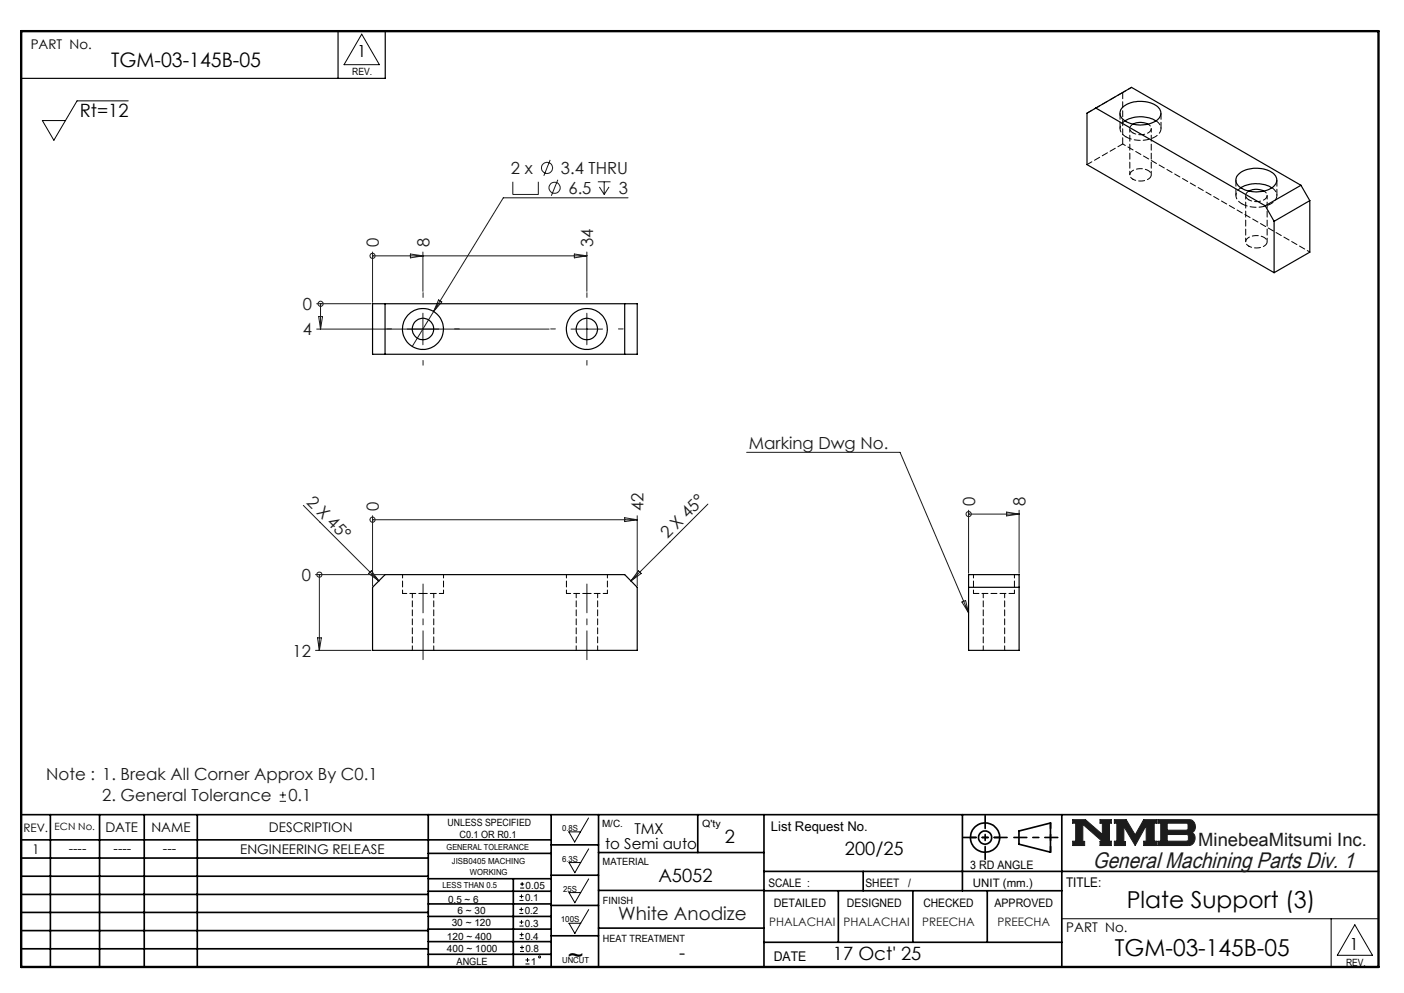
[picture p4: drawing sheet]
<svg xmlns="http://www.w3.org/2000/svg" width="297mm" height="210mm" viewBox="0 0 297 210" stroke-linecap="round" stroke-linejoin="round" font-family="sans-serif">
<g fill="none" stroke="#000" stroke-width=".35">
<path d="M4.5 172.3h287.1M4.5 177.6h112.1M10.7 172.3v32.2M21.1 172.3v32.2M30.5 172.3v32.2M41.7 172.3v32.2M90.6 172.3v32.2M116.6 172.3v32.2M116.6 178.7h10M126.6 172.3v32.2M147.6 172.3v8M161.6 172.3v32.2"/>
<path d="M203.6 172.3v16.1M215.5 175.7l6.7-1.6v6.1l-6.7-1.7zM224.6 172.3v32.2M4.5 185.3h86.1M4.5 181.5h86.1M4.5 189.2h86.1M4.5 193h86.1M4.5 196.8h86.1M90.6 199.1h26M90.6 193.8h26M90.6 188.5h26M90.6 191.2h26"/>
<path d="M90.6 180.5h26M90.6 185.8h26M90.6 196.5h26M108.6 185.8v18.5M116.6 185.1h10M116.6 191.5h10M116.6 197.9h10M126.6 196.3h35M126.6 188.3h35M126.6 180.3h35M161.6 184.3h130M161.6 199.3h63"/>
<path d="M161.6 188.4h63M177.3 188.4v10.9M182.6 184.3v4.1M193.1 188.4v10.9M208.8 188.4v10.9M4.5 200.7h86.1M90.6 201.8h26"/>
<circle cx="208.4" cy="177.1" r="3.1"/>
<circle cx="208.4" cy="177.1" r="1.4"/>
</g>
<path d="M226.9 173.3h2.7l3.6 3.2v-2.4h-.5v-.8h2.4v.8h-.4v3.8h.4v.9h-2.4v-.9h.5l-4.1-3.6v3.6h.3v.9h-2.5v-.9h.6v-3.8h-.6zM235.7 173.3h2.5l1.9 3.3 1.8-3.3h2.8v.8h-.5v3.8h.5v.9h-2.8v-.9h.6v-3.3l-2.4 4.2-2.4-4v3.2h.4v.8h-2.4v-.9h.6v-3.8h-.6zM244.9 173.3h6.6a1.48 1.48 0 0 1 1.3 1.2 1.48 1.48 0 0 1-.7 1.6 1.48 1.48 0 0 1 .7 1.6 1.48 1.48 0 0 1-1.4 1.1h-6.5v-.9h.6v-3.8h-.6zM246.9 174.1h4.1l.3 .2v1l-.3 .3h-4.1zM246.9 176.5h4.2l.3 .3v.8l-.4 .3h-4.1z" fill="none" stroke="#191924" stroke-width=".21"/>
<path d="M76.5 7.2l3.8 6.5h-7.5zM120.3 175.9h2.5l-1.2 2.2zM124.5 173l-1.7 2.9M124.5 179.5l-1.7 2.9M120.4 182.4h2.4l-1.2 2.2zM120.4 188.8h2.4l-1.2 2.1zM120.4 195.3h2.4l-1.2 2.1zM124.5 185.9l-1.7 2.9M124.5 192.4l-1.7 2.9M224.6 194.3h67M281.6 194.3v10.2M286.6 195.6l3.7 6.4h-7.4z" fill="none" stroke="#000" stroke-width=".21"/>
<path d="M4.5 6.6h287.1" fill="none" stroke="#000" stroke-width=".21" stroke-dasharray="6.3 1.3 1.3 1.3" stroke-dashoffset="1.9"/>
<path d="M71.5 6.6v10M81.5 6.6v10h-77" fill="none" stroke="#000" stroke-width=".25"/>
<path d="M205.3 177.1h6.2M222.2 174v6.2" fill="none" stroke="#000" stroke-width=".35" stroke-dasharray="15.2 1.3 1.3 1.3" stroke-dashoffset="14.1"/>
<path d="M203.8 177.1h9.2M208.4 172.5v9.2M214.5 177.1h9.3" fill="none" stroke="#000" stroke-width=".35" stroke-dasharray="15.2 1.3 1.3 1.3" stroke-dashoffset="12.5"/>
<path d="M4.5 6.6h287.1v197.9h-287.1z" fill="none" stroke="#000" stroke-width=".5"/>
<path d="M226.9 173.3v.8h.6v3.8h-.6v.9h2.5v-.9h-.3v-3.6l4.1 3.6h-.5v.9h2.4v-.9h-.4v-3.8h.4v-.8h-2.4v.8h.5v2.4l-3.6-3.2zM235.7 173.3v.8h.6v3.8h-.6v.9h2.4v-.8h-.4v-3.2l2.4 4 2.4-4.2v3.3h-.6v.9h2.8v-.9h-.5v-3.8h.5v-.8h-2.8l-1.8 3.3-1.9-3.3zM246.9 176.5h4.2l.3 .2v1l-.3 .2h-4.2zM244.9 173.3v.8h.6v3.8h-.6v.9h6.9l.7-.5 .3-.9-.1-.7-.6-.6a1.48 1.48 0 0 0 .7-1.6 1.48 1.48 0 0 0-1.3-1.2zM246.9 174.1h4.1l.3 .2v1.1l-.2 .2h-4.2z" fill-rule="evenodd" fill="#191924"/>
<g fill="none" stroke="#191924" stroke-width=".21">
<path d="M108.5 38.4v2.7h5.4v-2.7M116.4 33.8l-1.4 3.4M118 38l-1.4 3.4M126.5 38.4h2.7M126.8 39.5l1 1.6M127.8 38.4v2.7M128.8 39.5l-1 1.6M78.8 54.1h.1M78.8 53.3v10.7M78.8 54.1h45.3M86.8 53.7l2.7 .4-2.7 .4zM89.5 53.3v8.3"/>
<path d="M121.5 53.7l2.6 .4-2.6 .4zM124.1 53.3v8.3M132.9 41.8h-26.4l-19.3 31.5M67 69.6h49.2M67 64.2h11.5M67.4 66.9h.8l-.4 2.7zM67.8 64.2h.1M67.8 64.2v5.4M89.5 66.2v6.7M92.8 63.4l.7 .4-1.8 2.1zM120.8 69.6h6.7M124.1 66.2v6.7"/>
<path d="M157.9 95.7h32.5l14.5 33.9M64.2 106.9l16 16M78.8 109.9h.1M78.8 109.1v14.8M78.8 109.9h56M132.2 109.5l2.6 .4-2.6 .4zM134.8 109.1v14.8M149.8 106.6l-16.3 16.3M204.9 108.7h.1M204.9 107.9v13.3M204.9 108.7h10.7M212.9 108.3l2.7 .4-2.7 .4z"/>
<path d="M215.6 107.9v13.3M66.7 121.5h14.5M66.7 137.5h11.8M67.2 134.9h.8l-.4 2.6zM67.6 121.5h.1M67.6 121.5v16M78 121.3l.6-.6 1.6 2.2zM135 120.7l.6 .6-2.1 1.6zM203.5 127.3l.8-.3 .6 2.6zM59.2 169.5h1.3M59.2 168.1h1.3M59.8 167.5v1.3"/>
<circle cx="115.7" cy="35.5" r="1.18"/>
<circle cx="117.3" cy="39.7" r="1.18"/>
<circle cx="78.8" cy="54.1" r=".54"/>
<circle cx="67.8" cy="64.2" r=".54"/>
<circle cx="78.8" cy="109.9" r=".54"/>
<circle cx="204.9" cy="108.7" r=".54"/>
<circle cx="67.6" cy="121.5" r=".55"/>
</g>
<g fill="none" stroke="#000" stroke-width=".21">
<path d="M27.1 21.3h-10.8l-4.9 8.4-2.4-4.2h4.9M109.9 193.2h.8M109.9 192.3h.8M109.9 195.9h.8M109.9 195h.8M109.9 190.4h.8M109.9 189.6h.8M109.9 198.5h.9M109.9 197.7h.9M110 187.8h.9M110 187h.9M110.3 191.9v.8"/>
<path d="M110.3 189.2v.8M110.3 194.6v.8M110.3 197.2v.9M110.4 199.9v.9M110.5 186.5v.9M110 201.2h.8M110 200.4h.8M111.2 203.9h.8M111.2 203h.8M111.6 202.6v.8"/>
<circle cx="114.1" cy="202.4" r=".21"/>
</g>
<path d="M89.5 123.5v16M124.2 139.5v-16" fill="none" stroke="#191924" stroke-width=".21" stroke-dasharray="15.2 1.3 1.3 1.3" stroke-dashoffset="9.1"/>
<path d="M82.8 69.6h-1M89.5 62.9v-1M89.5 76.2v1M96.2 69.6h1M117.5 69.6h-1M124.2 62.9v-1M124.2 76.2v1M130.8 69.6h1" fill="none" stroke="#191924" stroke-width=".21" stroke-dasharray="15.2 1.3 1.3 1.3"/>
<g fill="none" stroke="#000" stroke-width=".25">
<path d="M231.8 22.9l-1.9 1v10.9l39.6 22.9M231.8 22.9l35.9 20.6M231.8 22.9l7.6-4.4 35.8 20.7M237.4 22.8a6.2 6.2 0 0 1 7.7 .1 1.81 1.81 0 0 1-.9 2.8 6.2 6.2 0 0 1-7-.8 1.65 1.65 0 0 1 .2-2.1zM237.9 25.6a6.6 6.6 0 0 1 6.6 0M239.7 26.3a3.3 3.3 0 0 1 3.1 0M262.1 36.8a6.2 6.2 0 0 1 7.6 .2 1.81 1.81 0 0 1-1 2.9 6.2 6.2 0 0 1-6.9-.9 1.61 1.61 0 0 1 .3-2.2zM262.5 39.7a6.5 6.5 0 0 1 6.5 0M275.2 39.2l-7.5 4.3M275.2 39.2l1.9 3.2M264.2 40.4a3.3 3.3 0 0 1 3.1 0M267.7 43.5l1.8 3.3"/>
<path d="M269.5 46.8v10.9M277.1 42.4l-7.6 4.4M277.1 42.4v10.9l-7.6 4.4M78.8 64.2h56v10.7h-56zM81.5 64.2v10.7M132.2 64.2v10.7M81.5 121.5h50.7l2.6 2.7v13.3h-56v-13.3zM204.9 121.5h10.7v16h-10.7zM204.9 124.2h10.7"/>
<circle cx="89.5" cy="69.6" r="4.3"/>
<circle cx="89.5" cy="69.6" r="2.27"/>
<circle cx="124.1" cy="69.6" r="2.26"/>
<circle cx="124.2" cy="69.6" r="4.3"/>
</g>
<path d="M238 25.5a1.83 1.83 0 0 0-1.1 1.8 1.83 1.83 0 0 0 1.3 1.6M239.7 26.2a.98 .98 0 0 0-.7 1 .98 .98 0 0 0 .7 .9M262.5 39.7a1.83 1.83 0 0 0-1.1 1.8 1.83 1.83 0 0 0 1.3 1.6M264.2 40.4a.98 .98 0 0 0-.7 .9 .98 .98 0 0 0 .7 1M85.2 125.5h4.3M89.5 125.5h4.3M119.8 125.5h4.4M124.2 125.5h4.3" fill="none" stroke="#000" stroke-width=".21" stroke-dasharray="1.3 .6" stroke-dashoffset=".4"/>
<path d="M239.4 18.5l-1.9 1.1M239 27.2v9.8M243.5 37v-9.8M263.5 41.3v9.8M268 51.1v-9.8M85.2 121.5v4M93.8 125.5v-4M119.8 121.5v4M128.5 125.5v-4M205.9 121.5v4M214.6 125.5v-4" fill="none" stroke="#000" stroke-width=".21" stroke-dasharray="1.3 .6" stroke-dashoffset=".5"/>
<path d="M87.2 125.5v12M91.8 137.5v-12M121.9 125.5v12M126.4 137.5v-12M208 125.5v12M212.5 137.5v-12" fill="none" stroke="#000" stroke-width=".21" stroke-dasharray="1.3 .6" stroke-dashoffset=".3"/>
<path d="M230 23.9l7.5-4.3M230 34.8l7.5-4.4M238.2 28.9a6.2 6.2 0 0 0 7-.7 1.74 1.74 0 0 0-.7-2.7M262.7 43.1a6.2 6.2 0 0 0 7-.7 1.74 1.74 0 0 0-.6-2.7M205.9 125.5h8.7" fill="none" stroke="#000" stroke-width=".21" stroke-dasharray="1.3 .6" stroke-dashoffset=".1"/>
<path d="M237.5 30.4l39.6 22.9M239.7 28.1a3 3 0 0 0 3.8-.6 1.02 1.02 0 0 0-.7-1.3M239.7 37.9a3 3 0 0 0 3.8-.6 1.53 1.53 0 0 0-1.8-1.6 2.29 2.29 0 0 0-2.7 1.3l.2 .5 .5 .4M264.2 42.3a3 3 0 0 0 3.8-.7 1.02 1.02 0 0 0-.6-1.2M264.2 52.1a3 3 0 0 0 3.8-.7 1.53 1.53 0 0 0-1.8-1.6 2.29 2.29 0 0 0-2.7 1.3l.2 .5 .5 .5" fill="none" stroke="#000" stroke-width=".21" stroke-dasharray="1.3 .6" stroke-dashoffset=".6"/>
<path d="M237.5 19.6v10.8M236.9 23.9v3.3M245.6 27.2v-3.3M261.4 38.1v3.2M270.1 41.3v-3.2" fill="none" stroke="#000" stroke-width=".21" stroke-dasharray="1.3 .6"/>
<g font-size="4.9">
<text x="238.4" y="192">Plate Support (3)</text>
<text x="120.1" y="203.7">~</text>
<text x="235.8" y="202.1">TGM-03-145B-05</text>
</g>
<text font-size="4.7" fill="#191924" x="231.2" y="183.6">General Machining Parts Div. 1</text>
<text font-size="4.2" x="23.5" y="14.3">TGM-03-145B-05</text>
<g font-size="3.9">
<text x="16.9" y="24.6">Rt=12</text>
<text x="153.3" y="178.4">2</text>
<text x="178.7" y="180.8">200/25</text>
<text x="139.3" y="186.6">A5052</text>
<text x="143.7" y="202.9">-</text>
<text x="176.2" y="203.1">17 Oct' 25</text>
</g>
<g font-size="3.9" fill="#191924">
<text x="253.5" y="178.9">MinebeaMitsumi Inc.</text>
<text x="130.8" y="194.7">White Anodize</text>
</g>
<g font-size="3.5">
<text x="75.6" y="12.1">1</text>
<text x="285.5" y="200.9">1</text>
</g>
<g font-size="3.5" fill="#191924">
<text x="108.1" y="36.8">2 x</text>
<text x="118.7" y="36.8">3.4 THRU</text>
<text x="120.3" y="41">6.5</text>
<text x="130.9" y="41">3</text>
<text x="80.2" y="52.3" transform="rotate(-90 80.2 52.3)">0</text>
<text x="90.8" y="52.3" transform="rotate(-90 90.8 52.3)">8</text>
<text x="125.5" y="52.3" transform="rotate(-90 125.5 52.3)">34</text>
<text x="64.1" y="65.6">0</text>
<text x="64.1" y="70.9">4</text>
<text x="158.4" y="94.9">Marking Dwg No.</text>
<text x="64.7" y="106.3" transform="rotate(45 64.7 106.3)">2 X 45°</text>
<text x="206.3" y="106.9" transform="rotate(-90 206.3 106.9)">0</text>
<text x="216.9" y="106.9" transform="rotate(-90 216.9 106.9)">8</text>
<text x="80.2" y="108.1" transform="rotate(-90 80.2 108.1)">0</text>
<text x="136.2" y="108.1" transform="rotate(-90 136.2 108.1)">42</text>
<text x="141.2" y="114.1" transform="rotate(-45 141.2 114.1)">2 X 45°</text>
<text x="63.8" y="122.8">0</text>
<text x="61.9" y="138.8">12</text>
<text x="9.8" y="164.9">Note : 1. Break All Corner Approx By C0.1</text>
<text x="21.6" y="169.4">2. General Tolerance</text>
<text x="61" y="169.4">0.1</text>
</g>
<g font-size="3.2">
<text x="128" y="179.5">to Semi auto</text>
<text x="134.2" y="176.3">TMX</text>
</g>
<g font-size="2.8">
<text x="6.5" y="10.4">PART No.</text>
<text x="22.3" y="175.9">DATE</text>
<text x="32" y="175.9">NAME</text>
<text x="56.9" y="175.9">DESCRIPTION</text>
<text x="163.1" y="175.7">List Request No.</text>
<text x="6.8" y="180.6">1</text>
<text x="14.5" y="180.3">----</text>
<text x="24" y="180.3">----</text>
<text x="34.5" y="180.3">---</text>
<text x="50.8" y="180.7">ENGINEERING RELEASE</text>
<text x="225.5" y="187.6">TITLE:</text>
<text x="225.6" y="197.2">PART No.</text>
<text x="163.7" y="203.2">DATE</text>
</g>
<g font-size="2.5">
<text x="4.9" y="175.9">REV.</text>
<text x="205.2" y="183.8">3 RD ANGLE</text>
<text x="162.5" y="187.5">SCALE :</text>
<text x="163.7" y="191.7">DETAILED</text>
<text x="179.2" y="191.9">DESIGNED</text>
<text x="183.1" y="187.5">SHEET</text>
<text x="192.1" y="187.5">/</text>
<text x="195.3" y="191.9">CHECKED</text>
<text x="205.8" y="187.5">UNIT (mm.)</text>
<text x="210.4" y="191.9">APPROVED</text>
</g>
<g font-size="2.5" fill="#191924">
<text x="162.7" y="195.9">PHALACHAI PHALACHAI</text>
<text x="195.1" y="195.9">PREECHA</text>
<text x="211" y="195.9">PREECHA</text>
</g>
<g font-size="2.1">
<text x="74.5" y="16">REV.</text>
<text x="11.6" y="175.6">ECN No.</text>
<text x="94.7" y="174.7">UNLESS SPECIFIED</text>
<text x="97.2" y="177.3">C0.1 OR R0.1</text>
<text x="127.3" y="174.9">M/C.</text>
<text x="148.6" y="175">Q'ty</text>
<text x="127.5" y="183">MATERIAL</text>
<text x="94.8" y="191">0.5 ~ 6</text>
<text x="111.1" y="190.6">0.1</text>
<text x="111.2" y="188">0.05</text>
<text x="127.6" y="191.1">FINISH</text>
<text x="95.6" y="195.9">30 ~ 120</text>
<text x="96.8" y="193.3">6 ~ 30</text>
<text x="111" y="193.4">0.2</text>
<text x="111.1" y="196.1">0.3</text>
<text x="94.5" y="198.8">120 ~ 400</text>
<text x="94.5" y="201.3">400 ~ 1000</text>
<text x="111.1" y="198.7">0.4</text>
<text x="111.2" y="201.4">0.8</text>
<text x="127.6" y="199.2">HEAT TREATMENT</text>
<text x="96.6" y="204.1">ANGLE</text>
<text x="112.3" y="204.1">1</text>
<text x="284.7" y="204.3">REV.</text>
</g>
<g font-size="1.8">
<text x="94.5" y="179.8">GENERAL TOLERANCE</text>
<text x="118.9" y="175.7">0.8S</text>
<text x="95.6" y="182.8">JISB0405 MACHING</text>
<text x="99.4" y="185.1">WORKING</text>
<text x="118.9" y="182.2">6.3S</text>
<text x="93.6" y="187.8">LESS THAN 0.5</text>
<text x="119.1" y="188.6">25S</text>
<text x="118.6" y="195.1">100S</text>
<text x="118.9" y="203.6">UNCUT</text>
</g>
</svg>
